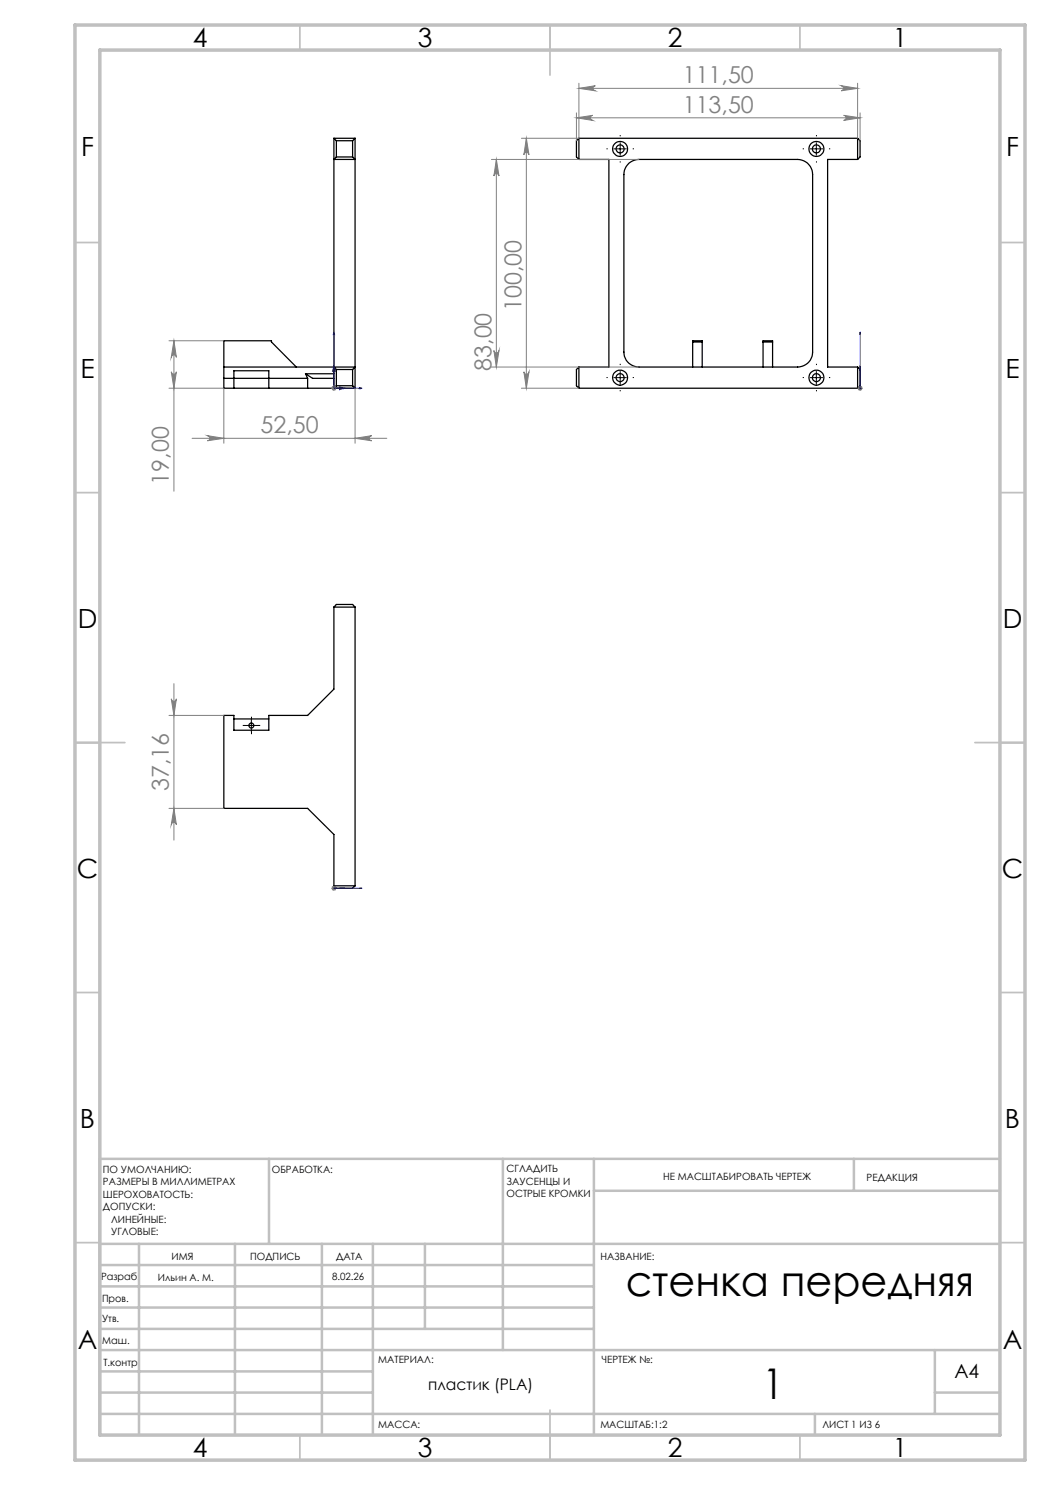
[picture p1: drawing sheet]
<svg xmlns="http://www.w3.org/2000/svg" width="210mm" height="297mm" viewBox="0 0 210 297" stroke-linecap="round" stroke-linejoin="round" font-family="sans-serif">
<g fill="none" stroke="#000" stroke-width=".25">
<path d="M66.8 27.7l.5 .4M66.8 27.7h4.2M66.8 27.7v49.9l.5-.5M67.3 31.4l-.5 .5h4.2l-.5-.5M67.3 28.1h3.2M67.3 28.1v3.3M67.3 31.4h3.2M70.5 28.1v3.3M71 27.7l-.5 .4M71 27.7v49.9M115.8 27.7h55.7M115.8 31.9h6v41.5h-6"/>
<path d="M115.8 27.7v4.2M115.8 27.7l-.5 .4v3.3l.5 .5M125.8 32.6l.7-.4 1.3-.3h31.7a3 3 0 0 1 3 3v35.5a3 3 0 0 1-3 3h-31.7a3 3 0 0 1-3-3v-35.5l.3-1.2zM171.5 31.9h-6v41.5h6M171.5 27.7v4.2M171.5 27.7l.5 .4v3.3l-.5 .5M44.8 73.4h26.2l-.5 .5M44.8 75.7h16.7M46.8 77.6v-3.4h7v3.4M59.3 73.4l-5-5v-.2h-9.5v9.4h26.2M61.1 74.8l.4 .9M61.1 74.8l1.4 .9h4.3"/>
<path d="M61.1 74.8h5.7M61.5 75.7v1.9M66.8 73.4l.5 .5M67.3 73.9v3.2M67.3 73.9h3.2M67.3 77.1h3.2M70.5 73.9v3.2M70.5 77.1l.5 .5M115.8 77.6h55.7M115.8 73.4v4.2M115.8 73.4l-.5 .5v3.2l.5 .5M138.5 73.4v-5.2h1.9v5.2"/>
<path d="M138.5 68.4h1.9M152.6 73.4v-5.2h1.9v5.2M152.6 68.4h1.9M171.5 73.4v4.2M171.5 73.4l.5 .5v3.2l-.5 .5M66.8 121.4v16.4l-5.3 5.3h-7.7v2.9h-7v-2.9h-2v18.6h16.7l5.3 5.2v10.3M66.8 121.4h4.2M66.8 121.4l.5-.5h3.2l.5 .5M71 121.4v55.8M46.8 143.8h7M66.8 177.2l.5 .5h3.2l.5-.5M66.8 177.2h4.2"/>
<circle cx="124" cy="29.8" r="1.5"/>
<circle cx="124" cy="29.8" r=".8"/>
<circle cx="163.3" cy="29.8" r="1.5"/>
<circle cx="163.3" cy="29.8" r=".8"/>
<circle cx="124" cy="75.5" r=".8"/>
<circle cx="124" cy="75.5" r="1.51"/>
<circle cx="163.3" cy="75.5" r=".8"/>
<circle cx="163.3" cy="75.5" r="1.51"/>
<circle cx="50.3" cy="145.1" r=".49"/>
</g>
<g fill="none" stroke="#00f" stroke-width=".2">
<path d="M66.8 73.2l.3 1.1h-.6zM66.8 66.4l.1 .6h-.3zM66.8 66.4v11.2h5.6M67.9 77.4l1.1 .2-1.1 .3zM71.9 77.5l.5 .1-.5 .2zM172 66.4v11.2M172 77.5v.3zM172 66.4v.6v-.6M172 77.4v.5zM172 73.2v1.1v-1.1M172 77.6h.1M66.5 177.7h.6z"/>
<path d="M66.6 177.7h.3zM66.8 177.7h5.6M66.8 177.7h.1M69 177.7h-1.1h1.1M72.4 177.7h-.5h.5"/>
</g>
<g fill="none" stroke="#808080" stroke-width=".2">
<path d="M115.8 17.7l3.3-.6a.51 .51 0 0 0-.5 .6 .51 .51 0 0 0 .5 .5zM115.8 16.6v11.1h-11.5M115.8 17.7h55.7M168.2 17.1l3.3 .6-3.3 .5a.51 .51 0 0 0 .5-.5 .51 .51 0 0 0-.5-.6zM171.5 16.6v11.1M98.3 31.9h29.5M99.3 31.9l.5 3.3a.51 .51 0 0 0-.5-.5 .51 .51 0 0 0-.5 .5zM99.3 31.9v41.5M105.3 27.7l.5 3.3a.51 .51 0 0 0-.5-.5 .51 .51 0 0 0-.5 .5zM105.3 27.7v49.9M115.3 23.6l3.3-.5a.51 .51 0 0 0-.5 .5 .51 .51 0 0 0 .5 .5zM115.3 22.6v5.5"/>
<path d="M115.3 23.6h56.7M168.7 23.1l3.3 .5-3.3 .5a.51 .51 0 0 0 .5-.5 .51 .51 0 0 0-.5-.5zM172 22.6v5.5M33.8 77.6h11v11M33.8 68.2h11M34.3 74.4a.51 .51 0 0 0 .5 .4 .51 .51 0 0 0 .5-.4l-.5 3.2zM34.8 68.2l.5 3.3a.51 .51 0 0 0-.5-.5 .51 .51 0 0 0-.5 .5zM34.8 68.2v30M66.3 77.6h1M66.4 77.3l.7 .7M66.8 77.1v1.1M67.1 77.3l-.7 .7"/>
<path d="M71 77.6v11M98.3 73.4h29.5M98.8 70.1a.51 .51 0 0 0 .5 .5 .51 .51 0 0 0 .5-.5l-.5 3.3zM104.3 77.6h11.5M104.8 74.4a.51 .51 0 0 0 .5 .4 .51 .51 0 0 0 .5-.4l-.5 3.2zM171.5 77.6h1M171.7 77.3l.7 .7M172 77.1v1.1M172.4 77.3l-.7 .7M38.4 87.7h39M41.5 87.1l3.3 .6-3.3 .5a.51 .51 0 0 0 .5-.6 .51 .51 0 0 0-.5-.5zM71 87.7l3.3-.6a.51 .51 0 0 0-.4 .5 .51 .51 0 0 0 .4 .6z"/>
<path d="M34.3 139.8a.51 .51 0 0 0 .5 .5 .51 .51 0 0 0 .5-.5l-.5 3.3zM34.8 136.7v31.3M33.8 143.1h11M33.8 161.7h11M34.8 161.7l.5 3.3a.51 .51 0 0 0-.5-.5 .51 .51 0 0 0-.5 .5zM66.3 177.7h1M66.4 177.3l.7 .7M66.8 177.2v.9M67.1 177.3l-.7 .7"/>
</g>
<g fill="none" stroke="#000" stroke-width=".2" stroke-dasharray="15.2 1.3 1.3 1.3" stroke-linecap="butt">
<path d="M121.5 29.8h-.2M124 27.3v-.3M124 32.3v.2M126.5 29.8h.3M160.8 29.8h-.3M163.3 27.3v-.3M163.3 32.3v.2M165.8 29.8h.2M121.5 75.5h-.2M124 73v-.2M124 78v.3M126.5 75.5h.3"/>
<path d="M160.8 75.5h-.3M163.3 73v-.2M163.3 78v.3M165.8 75.5h.2M49 145.1h-.4M50.3 143.8v-.5M50.3 146.3v.5M51.5 145.1h.5"/>
</g>
<g fill="none" stroke="#c0c0c0" stroke-width=".35">
<path d="M60 5v5M110 5v10M160 5v5M15 48.5h5M200 48.5h5M15 98.5h5M200 98.5h5M15 148.5h10M195 148.5h10M15 198.5h5M200 198.5h5M15 248.5h5"/>
<path d="M200 248.5h5M60 287v5M110 282v10M160 287v5"/>
</g>
<g fill="none" stroke="#c0c0c0" stroke-width=".5">
<path d="M53.8 231.8v17M100.6 231.8v38.2M118.8 231.8v55.2M118.8 238.2h81.2M170.8 231.8v6.4M200 231.8h-180v55.2M20 248.8h180M20 257.3h98.8M20 253h98.8M27.8 248.8v38.2M47 248.8v38.2M64.4 248.8v38.2"/>
<path d="M74.6 248.8v38.2M85 248.8v17M20 265.8h98.8M20 261.5h98.8M20 278.5h54.6M20 274.3h54.6M20 270h180M187 278.5h13M187 270v12.8M20 282.8h180M163 282.8v4.2"/>
</g>
<path d="M15 5h190v287h-190zM20 10h180v277h-180z" fill="none" stroke="#c0c0c0" stroke-width=".7"/>
<path d="M122.8 29.8h2.5M124 28.5v2.5M162 29.8h2.5M163.3 28.5v2.5M122.8 75.5h2.5M124 74.3v2.5M162 75.5h2.5M163.3 74.3v2.5M49 145.1h2.5M50.3 143.9v2.5" fill="none" stroke="#000" stroke-width=".2"/>
<g fill="#00f">
<path d="M71.9 77.5l.5 .1-.5 .2zM66.8 66.4l.1 .6h-.3z"/>
<path d="M172 77.4v.5zM172 73.2v1.1zM71.9 177.7h.5zM66.6 177.7h.3z"/>
<path d="M67.9 77.4l1.1 .2-1.1 .3zM66.8 73.2l.3 1.1h-.6zM172 77.5v.3zM172 66.4v.6zM67.9 177.7h1.1zM66.5 177.7h.6z"/>
</g>
<g fill="#808080">
<path d="M168.2 17.1l3.3 .6-3.3 .5a.51 .51 0 0 0 .5-.5 .51 .51 0 0 0-.5-.6zM115.8 17.7l3.3-.6a.51 .51 0 0 0-.5 .6 .51 .51 0 0 0 .5 .5z"/>
<path d="M41.5 87.1l3.3 .6-3.3 .5a.51 .51 0 0 0 .5-.6 .51 .51 0 0 0-.5-.5zM71 87.7l3.3-.6a.51 .51 0 0 0-.4 .5 .51 .51 0 0 0 .4 .6zM115.3 23.6l3.3-.5a.51 .51 0 0 0-.5 .5 .51 .51 0 0 0 .5 .5zM168.7 23.1l3.3 .5-3.3 .5a.51 .51 0 0 0 .5-.5 .51 .51 0 0 0-.5-.5z"/>
<path d="M34.8 68.2l.5 3.3a.51 .51 0 0 0-.5-.5 .51 .51 0 0 0-.5 .5zM34.3 74.4a.51 .51 0 0 0 .5 .4 .51 .51 0 0 0 .5-.4l-.5 3.2zM99.3 31.9l.5 3.3a.51 .51 0 0 0-.5-.5 .51 .51 0 0 0-.5 .5zM98.8 70.1a.51 .51 0 0 0 .5 .5 .51 .51 0 0 0 .5-.5l-.5 3.3zM105.3 27.7l.5 3.3a.51 .51 0 0 0-.5-.5 .51 .51 0 0 0-.5 .5zM104.8 74.4a.51 .51 0 0 0 .5 .4 .51 .51 0 0 0 .5-.4l-.5 3.2zM34.3 139.8a.51 .51 0 0 0 .5 .5 .51 .51 0 0 0 .5-.5l-.5 3.3zM34.8 161.7l.5 3.3a.51 .51 0 0 0-.5-.5 .51 .51 0 0 0-.5 .5z"/>
</g>
<g font-size="8.5">
<text x="125.2" y="259.3">стенка передняя</text>
<text x="152.5" y="279.7">1</text>
</g>
<g font-size="5.3">
<text x="38.5" y="9.5">4</text>
<text x="83.5" y="9.5">3</text>
<text x="133.6" y="9.5">2</text>
<text x="178.6" y="9.5">1</text>
<text x="16.2" y="31.3">F</text>
<text x="201.2" y="31.3">F</text>
<text x="16.1" y="75.5">E</text>
<text x="201.1" y="75.5">E</text>
<text x="15.5" y="125.5">D</text>
<text x="200.5" y="125.5">D</text>
<text x="15.4" y="175.5">C</text>
<text x="200.4" y="175.5">C</text>
<text x="16" y="225.5">B</text>
<text x="201" y="225.5">B</text>
<text x="15.5" y="269.8">A</text>
<text x="200.5" y="269.8">A</text>
<text x="38.5" y="291.5">4</text>
<text x="83.5" y="291.5">3</text>
<text x="133.6" y="291.5">2</text>
<text x="178.6" y="291.5">1</text>
</g>
<g font-size="4.7" fill="#808080">
<text x="136.6" y="16.6">111,50</text>
<text x="136.6" y="22.5">113,50</text>
<text x="104.3" y="62.2" transform="rotate(-90 104.3 62.2)">100,00</text>
<text x="98.3" y="74.2" transform="rotate(-90 98.3 74.2)">83,00</text>
<text x="52.1" y="86.6">52,50</text>
<text x="33.8" y="96.9" transform="rotate(-90 33.8 96.9)">19,00</text>
<text x="33.8" y="158.2" transform="rotate(-90 33.8 158.2)">37,16</text>
</g>
<text font-size="3.9" x="190.9" y="275.5">A4</text>
<text font-size="3.2" x="85.6" y="278.1">пластик (PLA)</text>
<g font-size="2">
<text x="20.6" y="234.6">ПО УМОЛЧАНИЮ:</text>
<text x="20.6" y="237.1">РАЗМЕРЫ В МИЛЛИМЕТРАХ</text>
<text x="20.6" y="239.6">ШЕРОХОВАТОСТЬ:</text>
<text x="54.4" y="234.6">ОБРАБОТКА:</text>
<text x="101.3" y="234.5">СГЛАДИТЬ</text>
<text x="101.3" y="237">ЗАУСЕНЦЫ И</text>
<text x="101.3" y="239.5">ОСТРЫЕ КРОМКИ</text>
<text x="132.6" y="236">НЕ МАСШТАБИРОВАТЬ ЧЕРТЕЖ</text>
<text x="173.3" y="236.2">РЕДАКЦИЯ</text>
<text x="20.6" y="242.1">ДОПУСКИ:</text>
<text x="22.2" y="244.6">ЛИНЕЙНЫЕ:</text>
<text x="22.2" y="247.1">УГЛОВЫЕ:</text>
<text x="34.3" y="252">ИМЯ</text>
<text x="50" y="251.9">ПОДПИСЬ</text>
<text x="67.2" y="251.9">ДАТА</text>
<text x="120.1" y="251.9">НАЗВАНИЕ:</text>
<text x="20.2" y="256.1">Разраб.</text>
<text x="31.6" y="256.1">Ильин А. М.</text>
<text x="66.4" y="255.9">8.02.26</text>
<text x="20.4" y="260.3">Пров.</text>
<text x="20.4" y="264.4">Утв.</text>
<text x="20.5" y="268.8">Маш.</text>
<text x="20.7" y="273.1">Т.контр</text>
<text x="75.6" y="272.5">МАТЕРИАЛ:</text>
<text x="120.4" y="272.5">ЧЕРТЕЖ №:</text>
<text x="75.6" y="285.5">МАССА:</text>
<text x="120.1" y="285.6">МАСШТАБ:1:2</text>
<text x="164.5" y="285.6">ЛИСТ 1 ИЗ 6</text>
</g>
</svg>
